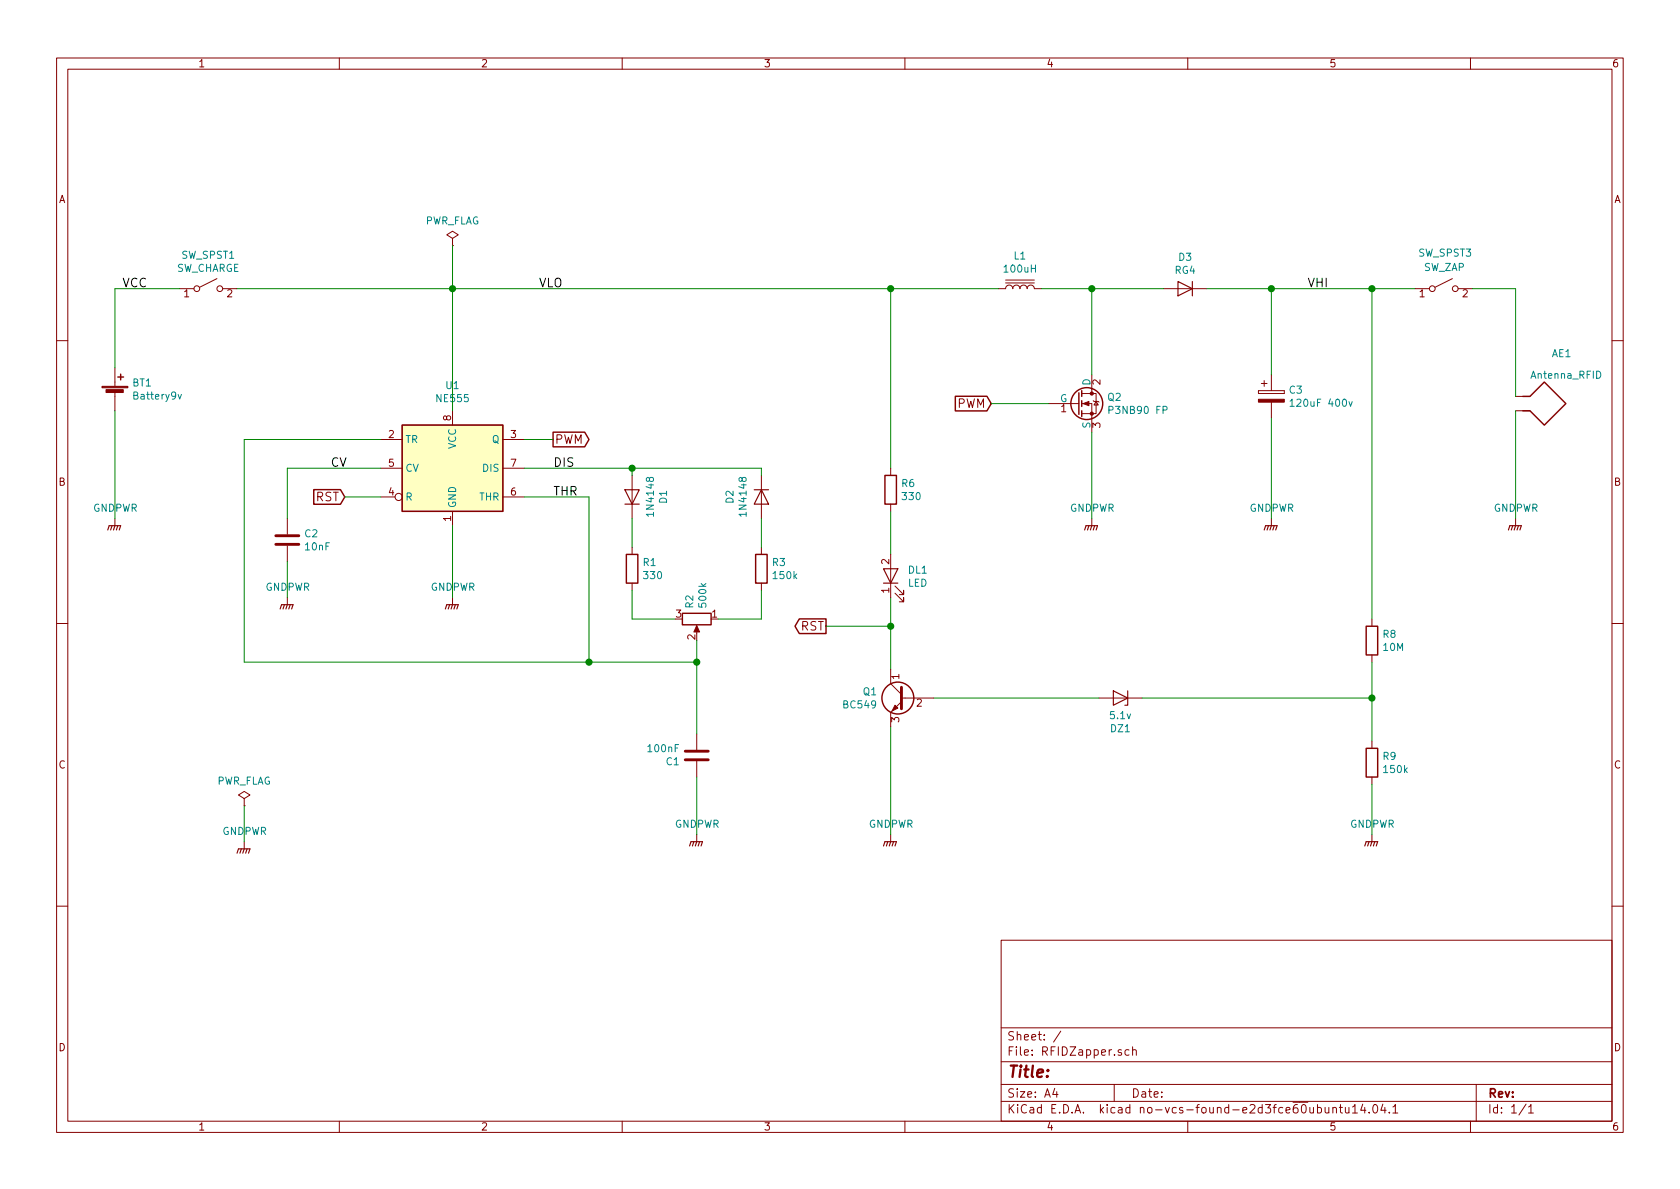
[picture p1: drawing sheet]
EESchema Schematic File Version 2
LIBS:power
LIBS:device
LIBS:transistors
LIBS:conn
LIBS:linear
LIBS:regul
LIBS:74xx
LIBS:cmos4000
LIBS:adc-dac
LIBS:memory
LIBS:xilinx
LIBS:microcontrollers
LIBS:dsp
LIBS:microchip
LIBS:analog_switches
LIBS:motorola
LIBS:texas
LIBS:intel
LIBS:audio
LIBS:interface
LIBS:digital-audio
LIBS:philips
LIBS:display
LIBS:cypress
LIBS:siliconi
LIBS:opto
LIBS:atmel
LIBS:contrib
LIBS:valves
LIBS:RFIDZapper-cache
EELAYER 26 0
EELAYER END
$Descr A4 11693 8268
encoding utf-8
Sheet 1 1
Title ""
Date ""
Rev ""
Comp ""
Comment1 ""
Comment2 ""
Comment3 ""
Comment4 ""
$EndDescr
$Comp
L Battery_Cell BT1
U 1 1
P 800 2750
F 0 "BT1" H 918 2846 50  0000 L CNN
F 1 "Battery9v" H 918 2755 50  0000 L CNN
F 2 "Connect:bornier2" V 800 2810 50  0001 C CNN
F 3 "" V 800 2810 50  0001 C CNN
	1    800  2750
	1    0    0    -1  
$EndComp
$Comp
L GNDPWR #PWR01
U 1 1
P 800 3600
F 0 "#PWR01" H 800 3400 50  0001 C CNN
F 1 "GNDPWR" H 804 3674 50  0000 C CNN
F 2 "" H 800 3550 50  0001 C CNN
F 3 "" H 800 3550 50  0001 C CNN
	1    800  3600
	1    0    0    -1  
$EndComp
$Comp
L SW_SPST SW_SPST1
U 1 1
P 1450 2000
F 0 "SW_SPST1" H 1450 2235 50  0000 C CNN
F 1 "SW_CHARGE" H 1450 2144 50  0000 C CNN
F 2 "Connect:bornier2" H 1450 2000 50  0001 C CNN
F 3 "" H 1450 2000 50  0001 C CNN
	1    1450 2000
	1    0    0    -1  
$EndComp
$Comp
L R R8
U 1 1
P 9550 4450
F 0 "R8" H 9620 4496 50  0000 L CNN
F 1 "10M" H 9620 4405 50  0000 L CNN
F 2 "Resistors_ThroughHole:R_Axial_DIN0204_L3.6mm_D1.6mm_P7.62mm_Horizontal" V 9480 4450 50  0001 C CNN
F 3 "" H 9550 4450 50  0001 C CNN
	1    9550 4450
	1    0    0    -1  
$EndComp
$Comp
L R R9
U 1 1
P 9550 5300
F 0 "R9" H 9620 5346 50  0000 L CNN
F 1 "150k" H 9620 5255 50  0000 L CNN
F 2 "Resistors_ThroughHole:R_Axial_DIN0204_L3.6mm_D1.6mm_P7.62mm_Horizontal" V 9480 5300 50  0001 C CNN
F 3 "" H 9550 5300 50  0001 C CNN
	1    9550 5300
	1    0    0    -1  
$EndComp
$Comp
L C C1
U 1 1
P 4850 5250
F 0 "C1" H 4965 5296 50  0000 L CNN
F 1 "100nF" H 4965 5205 50  0000 L CNN
F 2 "Capacitors_ThroughHole:C_Disc_D4.3mm_W1.9mm_P5.00mm" H 4888 5100 50  0001 C CNN
F 3 "" H 4850 5250 50  0001 C CNN
	1    4850 5250
	-1   0    0    1   
$EndComp
$Comp
L CP C3
U 1 1
P 8850 2750
F 0 "C3" H 8968 2796 50  0000 L CNN
F 1 "120uF 400v" H 8968 2705 50  0000 L CNN
F 2 "Capacitors_ThroughHole:CP_Radial_D18.0mm_P7.50mm" H 8888 2600 50  0001 C CNN
F 3 "" H 8850 2750 50  0001 C CNN
	1    8850 2750
	1    0    0    -1  
$EndComp
$Comp
L L_Core_Iron L1
U 1 1
P 7100 2000
F 0 "L1" V 7325 2000 50  0000 C CNN
F 1 "100uH" V 7234 2000 50  0000 C CNN
F 2 "Choke_Toroid_ThroughHole:Choke_Toroid_5x10mm_Vertical" H 7100 2000 50  0001 C CNN
F 3 "" H 7100 2000 50  0001 C CNN
	1    7100 2000
	0    -1   -1   0   
$EndComp
$Comp
L IRF3205 Q2
U 1 1
P 7500 2800
F 0 "Q2" H 7705 2846 50  0000 L CNN
F 1 "P3NB90 FP" H 7705 2755 50  0000 L CNN
F 2 "TO_SOT_Packages_THT:TO-220_Horizontal" H 7750 2725 50  0001 L CIN
F 3 "" H 7500 2800 50  0001 L CNN
	1    7500 2800
	1    0    0    -1  
$EndComp
$Comp
L GNDPWR #PWR07
U 1 1
P 6200 5800
F 0 "#PWR07" H 6200 5600 50  0001 C CNN
F 1 "GNDPWR" H 6204 5874 50  0000 C CNN
F 2 "" H 6200 5750 50  0001 C CNN
F 3 "" H 6200 5750 50  0001 C CNN
	1    6200 5800
	1    0    0    -1  
$EndComp
$Comp
L GNDPWR #PWR010
U 1 1
P 9550 5800
F 0 "#PWR010" H 9550 5600 50  0001 C CNN
F 1 "GNDPWR" H 9554 5874 50  0000 C CNN
F 2 "" H 9550 5750 50  0001 C CNN
F 3 "" H 9550 5750 50  0001 C CNN
	1    9550 5800
	1    0    0    -1  
$EndComp
$Comp
L GNDPWR #PWR012
U 1 1
P 8850 3600
F 0 "#PWR012" H 8850 3400 50  0001 C CNN
F 1 "GNDPWR" H 8854 3674 50  0000 C CNN
F 2 "" H 8850 3550 50  0001 C CNN
F 3 "" H 8850 3550 50  0001 C CNN
	1    8850 3600
	1    0    0    -1  
$EndComp
$Comp
L GNDPWR #PWR09
U 1 1
P 7600 3600
F 0 "#PWR09" H 7600 3400 50  0001 C CNN
F 1 "GNDPWR" H 7604 3674 50  0000 C CNN
F 2 "" H 7600 3550 50  0001 C CNN
F 3 "" H 7600 3550 50  0001 C CNN
	1    7600 3600
	1    0    0    -1  
$EndComp
$Comp
L Antenna_Loop AE1
U 1 1
P 10750 2750
F 0 "AE1" V 10450 2800 50  0000 L CNN
F 1 "Antenna_RFID" V 10600 2650 50  0000 L CNN
F 2 "RF_Modules:NFC_ANTENNA_40_40" H 10750 2750 50  0001 C CNN
F 3 "" H 10750 2750 50  0001 C CNN
	1    10750 2750
	0    1    1    0   
$EndComp
$Comp
L GNDPWR #PWR013
U 1 1
P 10550 3600
F 0 "#PWR013" H 10550 3400 50  0001 C CNN
F 1 "GNDPWR" H 10554 3674 50  0000 C CNN
F 2 "" H 10550 3550 50  0001 C CNN
F 3 "" H 10550 3550 50  0001 C CNN
	1    10550 3600
	1    0    0    -1  
$EndComp
$Comp
L GNDPWR #PWR02
U 1 1
P 3150 4150
F 0 "#PWR02" H 3150 3950 50  0001 C CNN
F 1 "GNDPWR" H 3154 4224 50  0000 C CNN
F 2 "" H 3150 4100 50  0001 C CNN
F 3 "" H 3150 4100 50  0001 C CNN
	1    3150 4150
	1    0    0    -1  
$EndComp
$Comp
L NE555 U1
U 1 1
P 3150 3250
F 0 "U1" H 3150 3828 50  0000 C CNN
F 1 "NE555" H 3150 3737 50  0000 C CNN
F 2 "Housings_DIP:DIP-8_W7.62mm_LongPads" H 3150 3250 50  0001 C CNN
F 3 "" H 3150 3250 50  0001 C CNN
	1    3150 3250
	1    0    0    -1  
$EndComp
Text GLabel 5750 4350 0    60   Output ~ 0
RST
Text GLabel 3850 3050 2    60   Output ~ 0
PWM
Text GLabel 6900 2800 0    60   Input ~ 0
PWM
$Comp
L SW_SPST SW_SPST3
U 1 1
P 10050 2000
F 0 "SW_SPST3" H 10250 2250 50  0000 R CNN
F 1 "SW_ZAP" H 10200 2150 50  0000 R CNN
F 2 "Connect:bornier2" H 10050 2000 50  0001 C CNN
F 3 "" H 10050 2000 50  0001 C CNN
	1    10050 2000
	1    0    0    -1  
$EndComp
$Comp
L PWR_FLAG #FLG01
U 1 1
P 3150 1700
F 0 "#FLG01" H 3150 1775 50  0001 C CNN
F 1 "PWR_FLAG" H 3150 1874 50  0000 C CNN
F 2 "" H 3150 1700 50  0001 C CNN
F 3 "" H 3150 1700 50  0001 C CNN
	1    3150 1700
	1    0    0    -1  
$EndComp
Text Label 3850 3250 0    60   ~ 0
DIS
Text Label 3850 3450 0    60   ~ 0
THR
Text Label 850  2000 0    60   ~ 0
VCC
Text Label 3750 2000 0    60   ~ 0
VLO
Text GLabel 2400 3450 0    60   Input ~ 0
RST
$Comp
L POT R2
U 1 1
P 4850 4300
F 0 "R2" H 4781 4254 50  0000 R CNN
F 1 "500k" H 4781 4345 50  0000 R CNN
F 2 "Potentiometers:Potentiometer_Trimmer_Bourns_3296W" H 4850 4300 50  0001 C CNN
F 3 "" H 4850 4300 50  0001 C CNN
	1    4850 4300
	0    1    1    0   
$EndComp
$Comp
L D D1
U 1 1
P 4400 3450
F 0 "D1" H 4400 3234 50  0000 C CNN
F 1 "1N4148" H 4400 3325 50  0000 C CNN
F 2 "Diodes_ThroughHole:D_A-405_P7.62mm_Horizontal" H 4400 3450 50  0001 C CNN
F 3 "" H 4400 3450 50  0001 C CNN
	1    4400 3450
	0    -1   -1   0   
$EndComp
$Comp
L R R3
U 1 1
P 5300 3950
F 0 "R3" H 5370 3996 50  0000 L CNN
F 1 "150k" H 5370 3905 50  0000 L CNN
F 2 "Resistors_ThroughHole:R_Axial_DIN0204_L3.6mm_D1.6mm_P7.62mm_Horizontal" V 5230 3950 50  0001 C CNN
F 3 "" H 5300 3950 50  0001 C CNN
	1    5300 3950
	1    0    0    -1  
$EndComp
$Comp
L R R1
U 1 1
P 4400 3950
F 0 "R1" H 4470 3996 50  0000 L CNN
F 1 "330" H 4470 3905 50  0000 L CNN
F 2 "Resistors_ThroughHole:R_Axial_DIN0204_L3.6mm_D1.6mm_P7.62mm_Horizontal" V 4330 3950 50  0001 C CNN
F 3 "" H 4400 3950 50  0001 C CNN
	1    4400 3950
	1    0    0    -1  
$EndComp
$Comp
L GNDPWR #PWR03
U 1 1
P 4850 5800
F 0 "#PWR03" H 4850 5600 50  0001 C CNN
F 1 "GNDPWR" H 4854 5874 50  0000 C CNN
F 2 "" H 4850 5750 50  0001 C CNN
F 3 "" H 4850 5750 50  0001 C CNN
	1    4850 5800
	1    0    0    -1  
$EndComp
$Comp
L C C2
U 1 1
P 2000 3750
F 0 "C2" H 2115 3796 50  0000 L CNN
F 1 "10nF" H 2115 3705 50  0000 L CNN
F 2 "Capacitors_ThroughHole:C_Disc_D4.3mm_W1.9mm_P5.00mm" H 2038 3600 50  0001 C CNN
F 3 "" H 2000 3750 50  0001 C CNN
	1    2000 3750
	1    0    0    -1  
$EndComp
$Comp
L GNDPWR #PWR04
U 1 1
P 2000 4150
F 0 "#PWR04" H 2000 3950 50  0001 C CNN
F 1 "GNDPWR" H 2004 4224 50  0000 C CNN
F 2 "" H 2000 4100 50  0001 C CNN
F 3 "" H 2000 4100 50  0001 C CNN
	1    2000 4150
	1    0    0    -1  
$EndComp
Text Label 2300 3250 0    60   ~ 0
CV
$Comp
L D D3
U 1 1
P 8250 2000
F 0 "D3" H 8250 1784 50  0000 C CNN
F 1 "RG4" H 8250 1875 50  0000 C CNN
F 2 "Diodes_ThroughHole:D_A-405_P7.62mm_Horizontal" H 8250 2000 50  0001 C CNN
F 3 "" H 8250 2000 50  0001 C CNN
	1    8250 2000
	-1   0    0    1   
$EndComp
$Comp
L D D2
U 1 1
P 5300 3450
F 0 "D2" H 5300 3234 50  0000 C CNN
F 1 "1N4148" H 5300 3325 50  0000 C CNN
F 2 "Diodes_ThroughHole:D_A-405_P7.62mm_Horizontal" H 5300 3450 50  0001 C CNN
F 3 "" H 5300 3450 50  0001 C CNN
	1    5300 3450
	0    1    1    0   
$EndComp
$Comp
L PWR_FLAG #FLG02
U 1 1
P 1700 5600
F 0 "#FLG02" H 1700 5675 50  0001 C CNN
F 1 "PWR_FLAG" H 1700 5774 50  0000 C CNN
F 2 "" H 1700 5600 50  0001 C CNN
F 3 "" H 1700 5600 50  0001 C CNN
	1    1700 5600
	1    0    0    -1  
$EndComp
$Comp
L GNDPWR #PWR05
U 1 1
P 1700 5850
F 0 "#PWR05" H 1700 5650 50  0001 C CNN
F 1 "GNDPWR" H 1704 5924 50  0000 C CNN
F 2 "" H 1700 5800 50  0001 C CNN
F 3 "" H 1700 5800 50  0001 C CNN
	1    1700 5850
	1    0    0    -1  
$EndComp
Wire Wire Line
	3650 3050 3850 3050
Connection ~ 3150 2000
Wire Wire Line
	3150 1700 3150 2850
Wire Wire Line
	10550 3600 10550 2850
Wire Wire Line
	10550 2000 10550 2750
Wire Wire Line
	10250 2000 10550 2000
Wire Wire Line
	7600 2600 7600 2000
Wire Wire Line
	8850 3600 8850 2900
Connection ~ 9550 2000
Wire Wire Line
	8850 2600 8850 2000
Connection ~ 8850 2000
Wire Wire Line
	9550 2000 9550 4300
Connection ~ 7600 2000
Wire Wire Line
	800  2000 1250 2000
Wire Wire Line
	5300 3250 5300 3300
Wire Wire Line
	3650 3250 5300 3250
Wire Wire Line
	4400 3300 4400 3250
Connection ~ 4400 3250
Wire Wire Line
	4400 3600 4400 3800
Wire Wire Line
	5300 3600 5300 3800
Wire Wire Line
	5300 4100 5300 4300
Wire Wire Line
	5300 4300 5000 4300
Wire Wire Line
	4700 4300 4400 4300
Wire Wire Line
	4400 4300 4400 4100
Wire Wire Line
	3650 3450 4100 3450
Wire Wire Line
	4100 3450 4100 4600
Wire Wire Line
	1700 4600 4850 4600
Connection ~ 4850 4600
Wire Wire Line
	1700 3050 2650 3050
Connection ~ 4100 4600
Wire Wire Line
	2000 3250 2000 3600
Wire Wire Line
	2000 4150 2000 3900
Wire Wire Line
	1700 4600 1700 3050
Wire Wire Line
	2000 3250 2650 3250
Connection ~ 6200 2000
Wire Wire Line
	6900 2800 7300 2800
Wire Wire Line
	2400 3450 2650 3450
Wire Wire Line
	7600 3000 7600 3600
Wire Wire Line
	8100 2000 7250 2000
Wire Wire Line
	8400 2000 9850 2000
Wire Wire Line
	9550 4600 9550 5150
Connection ~ 9550 4850
Wire Wire Line
	1700 5850 1700 5600
Connection ~ 6200 4350
Wire Wire Line
	5750 4350 6200 4350
Wire Wire Line
	6200 5050 6200 5800
Wire Wire Line
	6200 4150 6200 4650
Wire Wire Line
	6200 3550 6200 3850
Wire Wire Line
	6200 2000 6200 3250
$Comp
L D_Zener DZ1
U 1 1
P 7800 4850
F 0 "DZ1" H 7800 5066 50  0000 C CNN
F 1 "5.1v" H 7800 4975 50  0000 C CNN
F 2 "Diodes_ThroughHole:D_DO-35_SOD27_P7.62mm_Horizontal" H 7800 4850 50  0001 C CNN
F 3 "" H 7800 4850 50  0001 C CNN
	1    7800 4850
	-1   0    0    1   
$EndComp
$Comp
L BC549 Q1
U 1 1
P 6300 4850
F 0 "Q1" H 6491 4896 50  0000 L CNN
F 1 "BC549" H 6491 4805 50  0000 L CNN
F 2 "TO_SOT_Packages_THT:TO-92_Molded_Narrow" H 6500 4775 50  0001 L CIN
F 3 "" H 6300 4850 50  0001 L CNN
	1    6300 4850
	-1   0    0    -1  
$EndComp
$Comp
L LED DL1
U 1 1
P 6200 4000
F 0 "DL1" V 6238 3883 50  0000 R CNN
F 1 "LED" V 6147 3883 50  0000 R CNN
F 2 "LEDs:LED_D3.0mm" H 6200 4000 50  0001 C CNN
F 3 "" H 6200 4000 50  0001 C CNN
	1    6200 4000
	0    -1   -1   0   
$EndComp
$Comp
L R R6
U 1 1
P 6200 3400
F 0 "R6" H 6270 3446 50  0000 L CNN
F 1 "330" H 6270 3355 50  0000 L CNN
F 2 "Resistors_ThroughHole:R_Axial_DIN0204_L3.6mm_D1.6mm_P7.62mm_Horizontal" V 6130 3400 50  0001 C CNN
F 3 "" H 6200 3400 50  0001 C CNN
	1    6200 3400
	1    0    0    -1  
$EndComp
Wire Wire Line
	9550 5450 9550 5800
Wire Wire Line
	4850 5100 4850 4450
Wire Wire Line
	4850 5800 4850 5400
Text Label 9100 2000 0    60   ~ 0
VHI
Wire Wire Line
	6950 2000 1650 2000
Wire Wire Line
	3150 3650 3150 4150
Wire Wire Line
	800  3600 800  2850
Wire Wire Line
	800  2550 800  2000
Wire Wire Line
	9550 4850 7950 4850
Wire Wire Line
	7650 4850 6500 4850
$EndSCHEMATC
